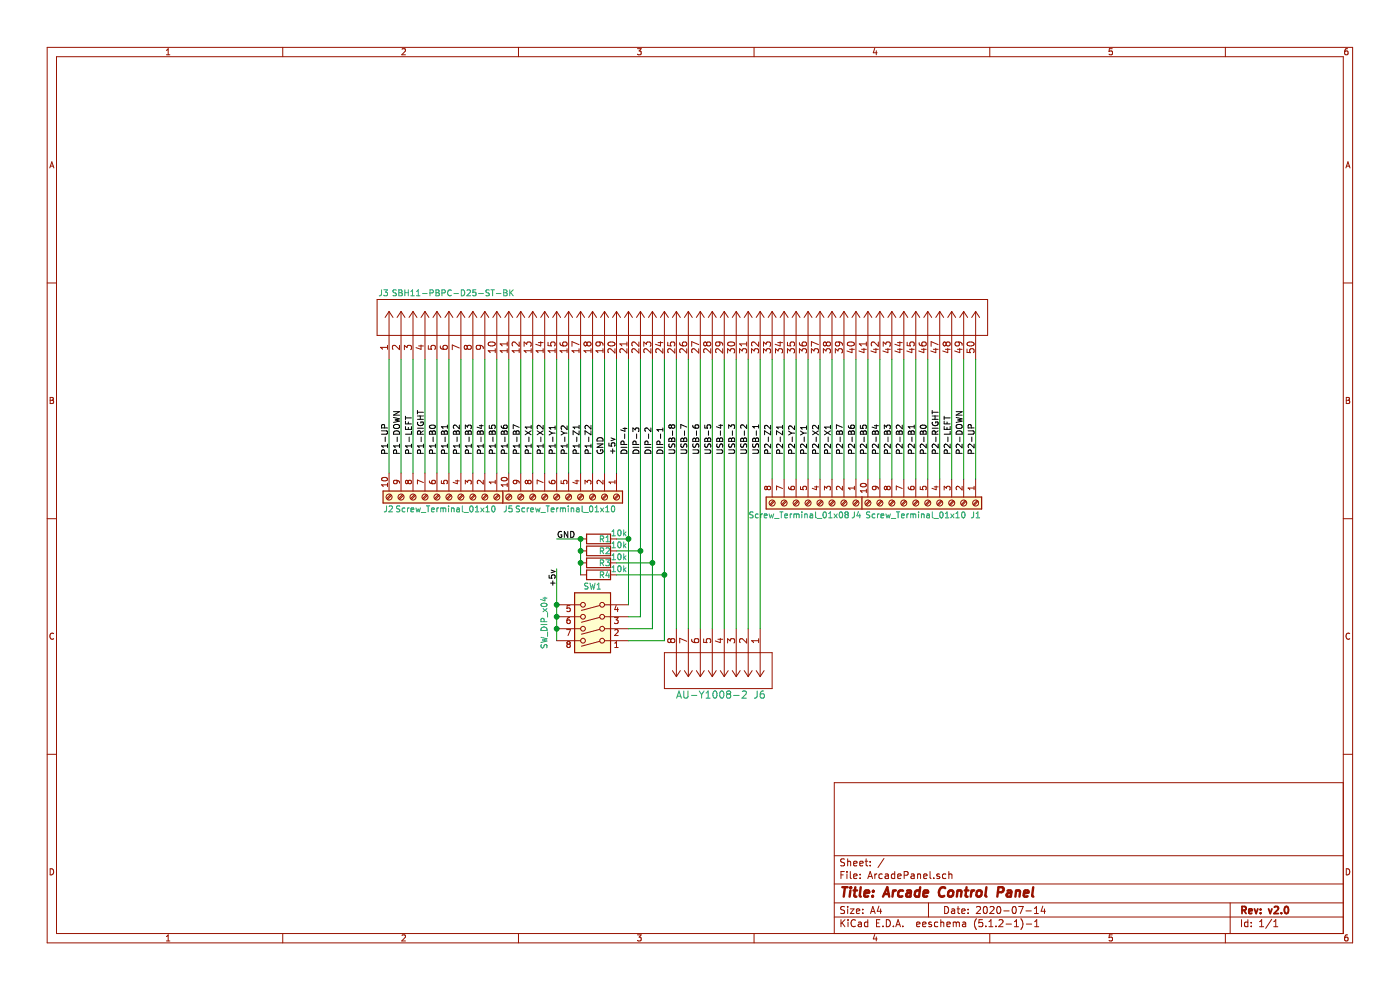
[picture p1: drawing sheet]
EESchema Schematic File Version 4
LIBS:ArcadePanel-cache
EELAYER 29 0
EELAYER END
$Descr A4 11693 8268
encoding utf-8
Sheet 1 1
Title "Arcade Control Panel"
Date "2020-07-14"
Rev "v2.0"
Comp ""
Comment1 ""
Comment2 ""
Comment3 ""
Comment4 ""
$EndDescr
$Comp
L Connector:Screw_Terminal_01x08 J4
U 1 1
P 6850 4200
F 0 "J4" V 6950 4550 50  0000 R CNN
F 1 "Screw_Terminal_01x08" V 6950 4450 50  0000 R CNN
F 2 "TB001-500-08BE:CUI_TB001-500-08BE" H 6850 4200 50  0001 C CNN
F 3 "~" H 6850 4200 50  0001 C CNN
	1    6850 4200
	0    1    1    0   
$EndComp
$Comp
L Connector:Screw_Terminal_01x10 J5
U 1 1
P 4750 4150
F 0 "J5" V 4850 3600 50  0000 L CNN
F 1 "Screw_Terminal_01x10" V 4850 3700 50  0000 L CNN
F 2 "TB001-500-10BE:CUI_TB001-500-10BE" H 4750 4150 50  0001 C CNN
F 3 "~" H 4750 4150 50  0001 C CNN
	1    4750 4150
	0    1    1    0   
$EndComp
$Comp
L Connector:Screw_Terminal_01x10 J2
U 1 1
P 3750 4150
F 0 "J2" V 3850 3600 50  0000 L CNN
F 1 "Screw_Terminal_01x10" V 3850 3700 50  0000 L CNN
F 2 "TB001-500-10BE:CUI_TB001-500-10BE" H 3750 4150 50  0001 C CNN
F 3 "~" H 3750 4150 50  0001 C CNN
	1    3750 4150
	0    1    1    0   
$EndComp
$Comp
L Connector:Screw_Terminal_01x10 J1
U 1 1
P 7750 4200
F 0 "J1" V 7850 4600 50  0000 C CNN
F 1 "Screw_Terminal_01x10" V 7850 4100 50  0000 C CNN
F 2 "TB001-500-10BE:CUI_TB001-500-10BE" H 7750 4200 50  0001 C CNN
F 3 "~" H 7750 4200 50  0001 C CNN
	1    7750 4200
	0    1    1    0   
$EndComp
$Comp
L 2020-07-14_18-22-10:SBH11-PBPC-D25-ST-BK J3
U 1 1
P 3250 3000
F 0 "J3" V 3800 3000 50  0000 L CNN
F 1 "SBH11-PBPC-D25-ST-BK" V 3800 1950 50  0000 L CNN
F 2 "ul_SBH11PBPCD25STBK:SBH11-PBPC-D25-ST-BK" H 3250 3000 50  0001 C CNN
F 3 "~" H 3250 3000 50  0001 C CNN
	1    3250 3000
	0    -1   -1   0   
$EndComp
Wire Wire Line
	3250 3950 3250 3000
Wire Wire Line
	3350 3950 3350 3000
Wire Wire Line
	3450 3950 3450 3000
Wire Wire Line
	3550 3000 3550 3950
Wire Wire Line
	3650 3950 3650 3000
Wire Wire Line
	3750 3000 3750 3950
Wire Wire Line
	3850 3950 3850 3000
Wire Wire Line
	3950 3950 3950 3000
Wire Wire Line
	4050 3950 4050 3000
Wire Wire Line
	4150 3950 4150 3000
Wire Wire Line
	4350 3000 4350 3950
Wire Wire Line
	4450 3950 4450 3000
Wire Wire Line
	4550 3000 4550 3950
Wire Wire Line
	4650 3950 4650 3000
Wire Wire Line
	4750 3000 4750 3950
Wire Wire Line
	4850 3950 4850 3000
Wire Wire Line
	4950 3950 4950 3000
Wire Wire Line
	7150 3000 7150 4000
Text Label 5150 3800 1    50   ~ 0
+5v
Text Label 5050 3800 1    50   ~ 0
GND
Text Label 3250 3800 1    50   ~ 0
P1-UP
Text Label 3350 3800 1    50   ~ 0
P1-DOWN
Text Label 3450 3800 1    50   ~ 0
P1-LEFT
Text Label 3550 3800 1    50   ~ 0
P1-RIGHT
Text Label 3650 3800 1    50   ~ 0
P1-B0
Text Label 3750 3800 1    50   ~ 0
P1-B1
Text Label 3850 3800 1    50   ~ 0
P1-B2
Text Label 3950 3800 1    50   ~ 0
P1-B3
Text Label 4050 3800 1    50   ~ 0
P1-B4
Text Label 4150 3800 1    50   ~ 0
P1-B5
Text Label 4350 3800 1    50   ~ 0
P1-B7
Text Label 4550 3800 1    50   ~ 0
P1-X2
Text Label 4650 3800 1    50   ~ 0
P1-Y1
Text Label 4750 3800 1    50   ~ 0
P1-Y2
Text Label 4850 3800 1    50   ~ 0
P1-Z1
Text Label 4950 3800 1    50   ~ 0
P1-Z2
Text Label 8150 3800 1    50   ~ 0
P2-UP
Text Label 8050 3800 1    50   ~ 0
P2-DOWN
Text Label 7950 3800 1    50   ~ 0
P2-LEFT
Text Label 7850 3800 1    50   ~ 0
P2-RIGHT
Text Label 7750 3800 1    50   ~ 0
P2-B0
Text Label 7650 3800 1    50   ~ 0
P2-B1
Text Label 7550 3800 1    50   ~ 0
P2-B2
Text Label 7450 3800 1    50   ~ 0
P2-B3
Text Label 7350 3800 1    50   ~ 0
P2-B4
Text Label 7250 3800 1    50   ~ 0
P2-B5
Wire Wire Line
	8150 4000 8150 3000
Wire Wire Line
	8050 4000 8050 3000
Wire Wire Line
	7950 4000 7950 3000
Wire Wire Line
	7850 4000 7850 3000
Wire Wire Line
	7750 4000 7750 3000
Wire Wire Line
	7650 4000 7650 3000
Wire Wire Line
	7550 4000 7550 3000
Wire Wire Line
	7450 4000 7450 3000
Wire Wire Line
	7350 4000 7350 3000
Wire Wire Line
	7250 4000 7250 3000
Text Label 7150 3800 1    50   ~ 0
P2-B6
Text Label 4250 3800 1    50   ~ 0
P1-B6
Text Label 6950 3800 1    50   ~ 0
P2-X1
Text Label 6850 3800 1    50   ~ 0
P2-X2
Text Label 6750 3800 1    50   ~ 0
P2-Y1
Text Label 6650 3800 1    50   ~ 0
P2-Y2
Text Label 6550 3800 1    50   ~ 0
P2-Z1
Text Label 6450 3800 1    50   ~ 0
P2-Z2
Wire Wire Line
	7050 4000 7050 3000
Wire Wire Line
	6950 4000 6950 3000
Wire Wire Line
	6850 4000 6850 3000
Wire Wire Line
	6750 4000 6750 3000
Wire Wire Line
	6650 4000 6650 3000
Wire Wire Line
	6550 4000 6550 3000
Wire Wire Line
	6450 4000 6450 3000
Text Label 7050 3800 1    50   ~ 0
P2-B7
Text Label 4450 3800 1    50   ~ 0
P1-X1
$Comp
L AU-Y1008-2:AU-Y1008-2 J6
U 1 1
P 6350 5250
F 0 "J6" V 6900 5300 60  0000 R CNN
F 1 "AU-Y1008-2" V 6900 5150 60  0000 R CNN
F 2 "AU-Y1008-2:AU-Y1008-2" H 6750 4790 60  0001 C CNN
F 3 "" H 6350 5250 60  0000 C CNN
	1    6350 5250
	0    1    1    0   
$EndComp
Wire Wire Line
	5250 4500 5150 4500
$Comp
L Device:R R1
U 1 1
P 5000 4500
F 0 "R1" V 5000 4500 50  0000 L CNN
F 1 "10k" V 4950 4600 50  0000 L CNN
F 2 "Resistor_THT:R_Axial_DIN0204_L3.6mm_D1.6mm_P7.62mm_Horizontal" V 4930 4500 50  0001 C CNN
F 3 "~" H 5000 4500 50  0001 C CNN
	1    5000 4500
	0    1    1    0   
$EndComp
Connection ~ 4650 5250
Wire Wire Line
	4650 5250 4650 5350
Connection ~ 4650 5150
Wire Wire Line
	4650 5150 4650 5250
Wire Wire Line
	4650 5050 4650 5150
$Comp
L Switch:SW_DIP_x04 SW1
U 1 1
P 4950 5150
F 0 "SW1" H 4950 4900 50  0000 C CNN
F 1 "SW_DIP_x04" V 5350 5200 50  0000 C CNN
F 2 "digikey-footprints:DIP-8_W7.62mm" H 4950 5150 50  0001 C CNN
F 3 "~" H 4950 5150 50  0001 C CNN
	1    4950 5150
	-1   0    0    1   
$EndComp
Wire Wire Line
	4250 3000 4250 3950
Wire Wire Line
	5350 3000 5350 4600
Wire Wire Line
	5550 3000 5550 4800
Wire Wire Line
	5450 3000 5450 4700
$Comp
L Device:R R3
U 1 1
P 5000 4700
F 0 "R3" V 5000 4700 50  0000 L CNN
F 1 "10k" V 4950 4800 50  0000 L CNN
F 2 "Resistor_THT:R_Axial_DIN0204_L3.6mm_D1.6mm_P7.62mm_Horizontal" V 4930 4700 50  0001 C CNN
F 3 "~" H 5000 4700 50  0001 C CNN
	1    5000 4700
	0    1    1    0   
$EndComp
Wire Wire Line
	4850 4800 4850 4700
$Comp
L Device:R R4
U 1 1
P 5000 4800
F 0 "R4" V 5000 4800 50  0000 L CNN
F 1 "10k" V 4950 4900 50  0000 L CNN
F 2 "Resistor_THT:R_Axial_DIN0204_L3.6mm_D1.6mm_P7.62mm_Horizontal" V 4930 4800 50  0001 C CNN
F 3 "~" H 5000 4800 50  0001 C CNN
	1    5000 4800
	0    1    1    0   
$EndComp
Connection ~ 4850 4700
Connection ~ 4850 4500
Wire Wire Line
	5150 4600 5350 4600
Wire Wire Line
	5150 4700 5450 4700
Wire Wire Line
	5150 4800 5550 4800
Connection ~ 4850 4600
Wire Wire Line
	4850 4500 4850 4600
Wire Wire Line
	4850 4600 4850 4700
$Comp
L Device:R R2
U 1 1
P 5000 4600
F 0 "R2" V 5000 4600 50  0000 L CNN
F 1 "10k" V 4950 4700 50  0000 L CNN
F 2 "Resistor_THT:R_Axial_DIN0204_L3.6mm_D1.6mm_P7.62mm_Horizontal" V 4930 4600 50  0001 C CNN
F 3 "~" H 5000 4600 50  0001 C CNN
	1    5000 4600
	0    1    1    0   
$EndComp
Wire Wire Line
	4850 4500 4650 4500
Text Label 4650 4500 0    50   ~ 0
GND
Wire Wire Line
	5050 3000 5050 3950
Wire Wire Line
	4650 5050 4650 4750
Connection ~ 4650 5050
Text Label 4650 4750 3    50   ~ 0
+5v
Wire Wire Line
	5150 3000 5150 3950
Wire Wire Line
	5250 3000 5250 4500
Wire Wire Line
	5250 4500 5250 5050
Connection ~ 5250 4500
Wire Wire Line
	5350 4600 5350 5150
Connection ~ 5350 4600
Wire Wire Line
	5350 5150 5250 5150
Wire Wire Line
	5450 4700 5450 5250
Connection ~ 5450 4700
Wire Wire Line
	5450 5250 5250 5250
Wire Wire Line
	5550 5350 5550 4800
Wire Wire Line
	5250 5350 5550 5350
Connection ~ 5550 4800
Wire Wire Line
	5650 3000 5650 5250
Wire Wire Line
	5750 3000 5750 5250
Wire Wire Line
	5850 3000 5850 5250
Wire Wire Line
	5950 3000 5950 5250
Wire Wire Line
	6050 3000 6050 5250
Wire Wire Line
	6150 3000 6150 5250
Wire Wire Line
	6250 3000 6250 5250
Wire Wire Line
	6350 3000 6350 5250
Text Label 5550 3800 1    50   ~ 0
DIP-1
Text Label 5450 3800 1    50   ~ 0
DIP-2
Text Label 5350 3800 1    50   ~ 0
DIP-3
Text Label 5250 3800 1    50   ~ 0
DIP-4
Text Label 6350 3800 1    50   ~ 0
USB-1
Text Label 6250 3800 1    50   ~ 0
USB-2
Text Label 6150 3800 1    50   ~ 0
USB-3
Text Label 6050 3800 1    50   ~ 0
USB-4
Text Label 5950 3800 1    50   ~ 0
USB-5
Text Label 5850 3800 1    50   ~ 0
USB-6
Text Label 5750 3800 1    50   ~ 0
USB-7
Text Label 5650 3800 1    50   ~ 0
USB-8
$EndSCHEMATC
